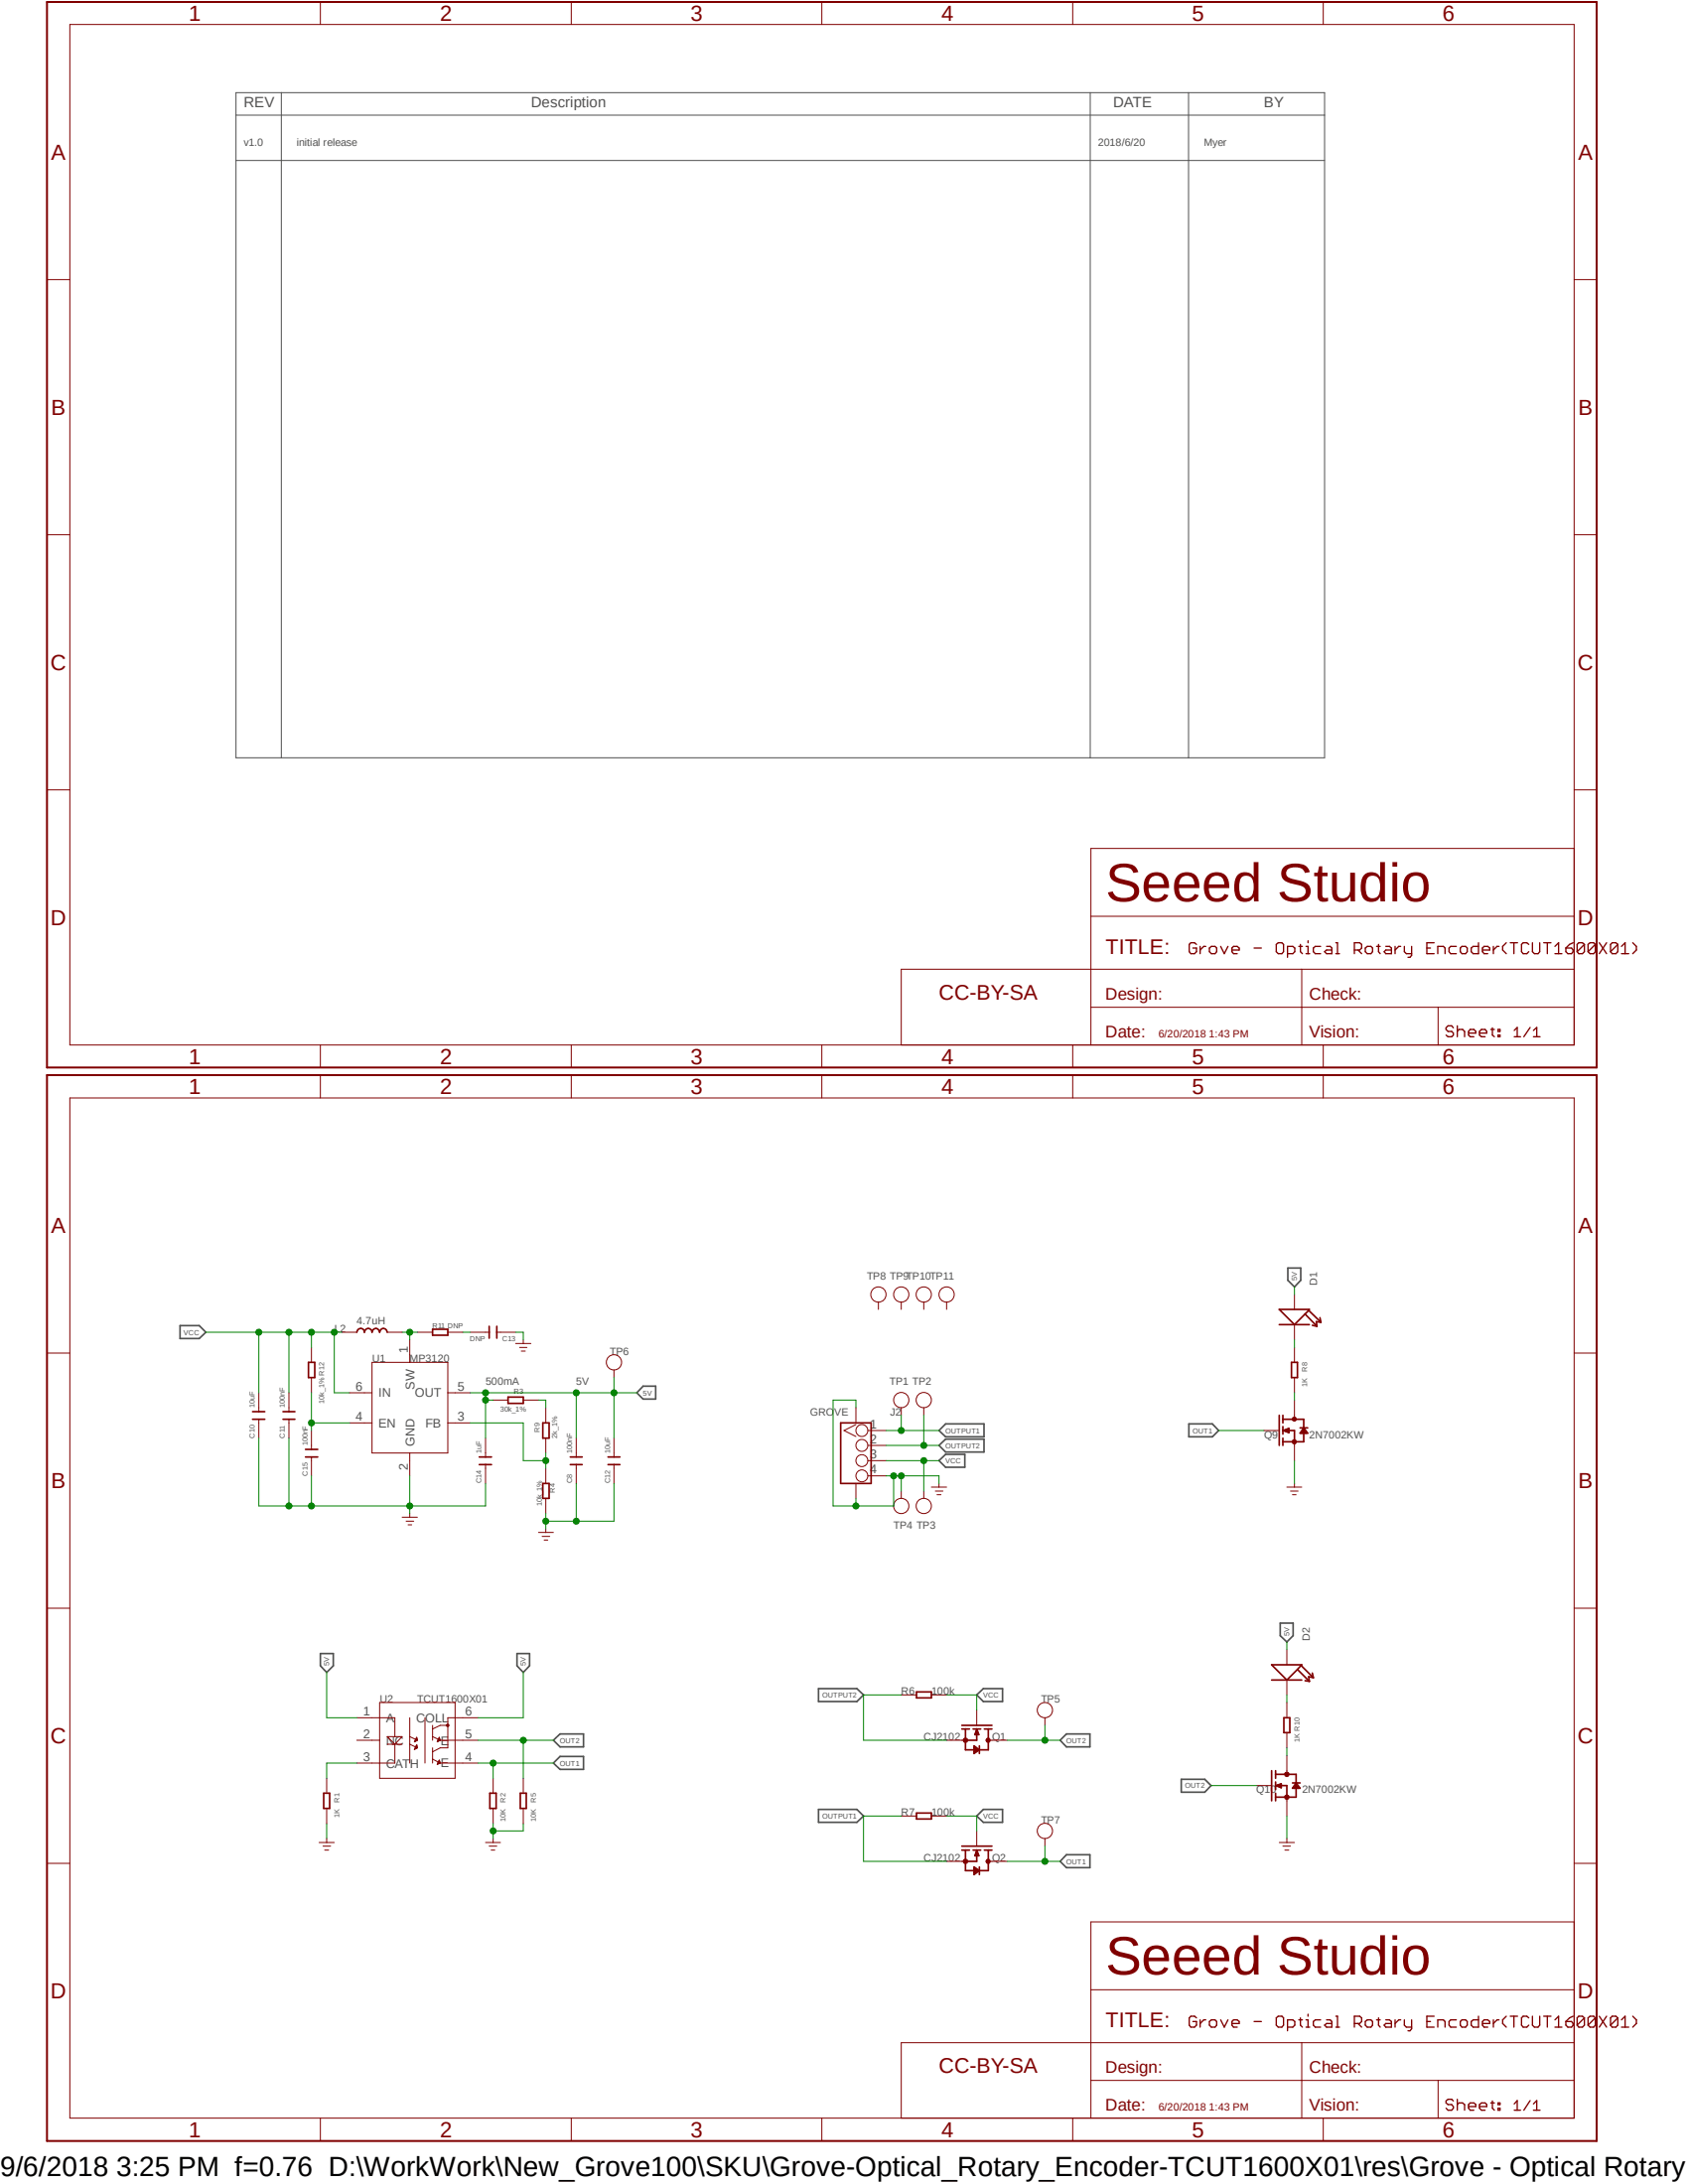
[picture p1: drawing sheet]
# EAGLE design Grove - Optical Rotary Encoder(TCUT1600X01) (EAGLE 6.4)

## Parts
C8  100nF  C-0603  [C0603]
C10  10uF  C-0603  [C0603]
C11  100nF  C-0603  [C0603]
C12  10uF  C-0603  [C0603]
C13  DNP  C-0603  [C0603]
C14  1uF  C-0603  [C0603]
C15  100nF  C-0603  [C0603]
D1  LED'0603'  [LED-0603]
D2  LED'0603'  [LED-0603]
FR1  SEEEDSTUDIO-OPEN-SCH-FRAME  [SEEEDSTUDIO-PCB-FRAME]
J2  GROVE  GROVE-CONNECTOR-SMD'DD'  [HW4-SMD-2.0]
L2  4.7uH  LL2016  [L2016]
Q1  CJ2102  MOSFET-N'SOT23'  [SOT-23@1]
Q2  CJ2102  MOSFET-N'SOT23'  [SOT-23@1]
Q9  2N7002KW  MOSFET-N+'SI1304BDL'  [SOT-323]
Q10  2N7002KW  MOSFET-N+'SI1304BDL'  [SOT-323]
R1  1K  R-0603  [R0603]
R2  10K  R-0603  [R0603]
R3  30k_1%  R-0603  [R0603]
R4  10k_1%  R-0603  [R0603]
R5  10K  R-0603  [R0603]
R6  100k  R-0603  [R0603]
R7  100k  R-0603  [R0603]
R8  1K  R-0603  [R0603]
R9  2k_1%  R-0603  [R0603]
R10  1K  R-0603  [R0603]
R11  DNP  R-0603  [R0603]
R12  10k_1%  R-0603  [R0603]
TP1  TEST-POINT'4545'  [TP-D45MIL]
TP2  TEST-POINT'4545'  [TP-D45MIL]
TP3  TEST-POINT'4545'  [TP-D45MIL]
TP4  TEST-POINT'4545'  [TP-D45MIL]
TP5  TEST-POINT'4545'  [TP-D45MIL]
TP6  TEST-POINT'4545'  [TP-D45MIL]
TP7  TEST-POINT'4545'  [TP-D45MIL]
TP8  TEST-POINT'4545'  [TP-D45MIL]
TP9  TEST-POINT'4545'  [TP-D45MIL]
TP10  TEST-POINT'4545'  [TP-D45MIL]
TP11  TEST-POINT'4545'  [TP-D45MIL]
U1  MP3120  CONVERTER-MP3120  [SOT-23-6]
U2  TCUT1600X01  SENSOR-OPTICAL-TCUT1600X01  [SNR6-1.4-5.5X4X5.7MM]
U$4  SEEEDSTUDIO-OPEN-SCH-FRAME  [SEEEDSTUDIO-PCB-FRAME]

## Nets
5V: C8.2 C12.2 C14.2 D1.+ D2.+ R3.2 TP6.T U1.5(OUT) U2.1(A) U2.6(COLL)
GND: C8.1 C10.1 C11.1 C12.1 C13.1 C14.1 C15.1 J2.4 J2.SS1 J2.SS2 Q9.2(S) Q10.2(S) R1.2 R2.2 R4.1 R5.2 TP4.T U1.2(GND) ; supply symbol labelled GND_POWER
N$1: R1.1 U2.3(CATH)
N$3: R4.2 R9.2 U1.3(FB)
N$4: R3.1 R9.1
N$5: L2.2 R11.1 U1.1(SW)
N$11: C13.2 R11.2
N$13: C15.2 R12.2 U1.4(EN)
N$66: Q9.3(D) R8.2
N$105: D1.- R8.1
N$110: Q10.3(D) R10.2
N$111: D2.- R10.1
OUT1: Q2.3(D) Q9.1(G) R2.1 TP7.T U2.4(E)
OUT2: Q1.3(D) Q10.1(G) R5.1 TP5.T U2.5(E)
OUTPUT1: J2.1 Q2.2(S) R7.1 TP1.T
OUTPUT2: J2.2 Q1.2(S) R6.1 TP2.T
VCC: C10.2 C11.2 J2.3 L2.1 Q1.1(G) Q2.1(G) R6.2 R7.2 R12.1 TP3.T U1.6(IN)
Unconnected: TP8.T TP9.T TP10.T TP11.T U2.2(NC)

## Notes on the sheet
- v1.0 | initial release | 2018/6/20 | Myer
- 500mA | 5V

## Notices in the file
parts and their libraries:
moudle-new: This work is licensed under the Creative Commons Attribution 4.0 International License.
To view a copy of this license,visit:
http://creativecommons.org/licenses/by-sa/4.0
moudle-new: CC-BY-SA
